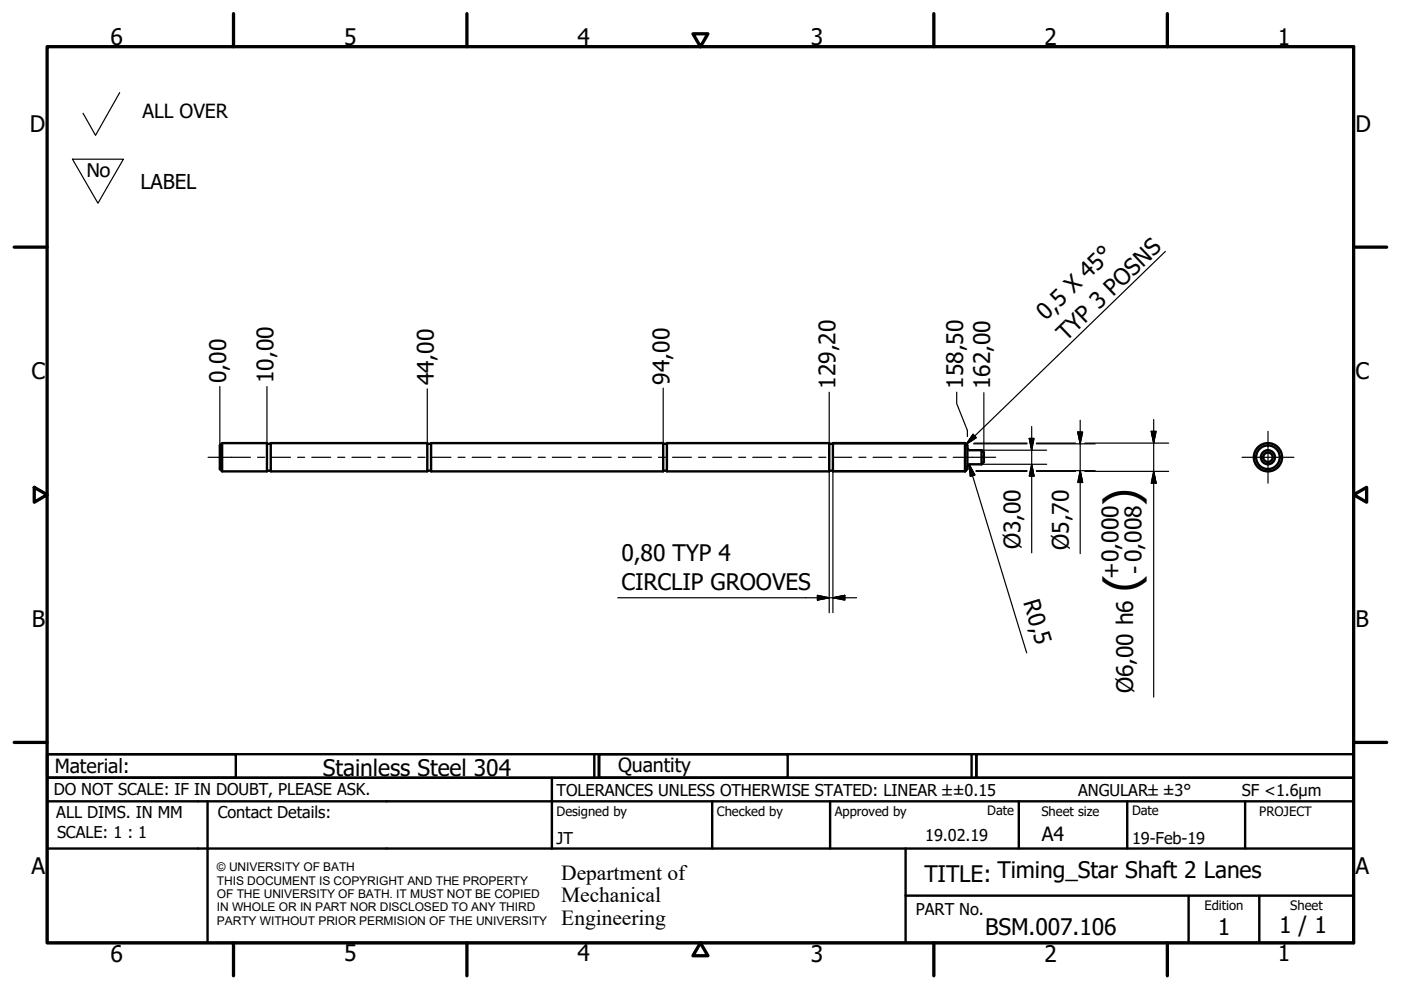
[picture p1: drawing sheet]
<svg xmlns="http://www.w3.org/2000/svg" width="297mm" height="210mm" viewBox="0 0 297 210" stroke-linecap="round" stroke-linejoin="round" font-family="sans-serif">
<!-- layer: Visible (ISO) -->
<g fill="none" stroke="#000" stroke-width=".51">
<path d="M46.6 94.4l.5-.4v5.9l-.5-.4zM47.1 94h9.5v5.9h-9.5M56.6 99.8h.8M56.6 94.1h.8M57.4 94h33.2v5.9h-33.2zM90.6 99.8h.8M90.6 94.1h.8M91.4 94h49.2v5.9h-49.2zM140.6 99.8h.8M140.6 94.1h.8M141.4 94h34.4v5.9h-34.4zM175.8 99.8h.8"/>
<path d="M175.8 94.1h.8M204.6 94l.5 .4v5.1l-.5 .4M204.6 94v5.9M204.6 94h-28v5.9h28M205.1 95l.1 .2 .4 .3h2.5M205.6 98.5h-.2l-.3 .5M205.6 98.4h2.5M208.1 95.5v2.9M208.1 95.5l.5 .4v2.1l-.5 .4"/>
<circle cx="268.8" cy="96.9" r="3"/>
<circle cx="268.8" cy="96.9" r="2.51"/>
<circle cx="268.8" cy="96.9" r="1.01"/>
<circle cx="268.8" cy="96.9" r="1.49"/>
</g>
<!-- layer: Border (ISO) -->
<g fill="none" stroke="#000" stroke-width=".7">
<path d="M10 9.9h277v190h-277zM49.5 2.9v7M99 2.9v7M146.9 7.2h3.2l-1.6 2.7zM198 2.9v7M247.5 2.9v7M3 52.4h7M287 52.4h7M7.3 103.3l2.7 1.6-2.7 1.6zM287 104.9l2.8-1.6v3.2zM3 157.4h7M287 157.4h7"/>
<path d="M49.5 199.9v7M99 199.9v7M148.5 199.9l1.6 2.7h-3.2zM198 199.9v7M247.5 199.9v7"/>
</g>
<!-- layer: Title (ISO) -->
<g fill="none" stroke="#000" stroke-width=".51">
<path d="M10 159.9h40v5h-40zM10 159.9h117v5h-117zM126 159.9v5M127 159.9h40v5h-40zM127 159.9h80v5h-80zM206 159.9v5M207 159.9h80v5h-80zM10 169.9v-5h277v5M10 169.9h277v30h-277zM10 179.9h277M44 169.9v30M117 164.9v15"/>
<path d="M151 169.9v10M176 169.9v10M192 179.9v20M216 169.9v10M239 169.9v10M264 169.9v10M192 189.9h95M252 189.9v10M267 189.9v10"/>
</g>
<!-- layer: Sketch Geometry (ISO) -->
<path d="M25.4 19.6l-5.1 9.1-2.7-4.7M15.4 33.8h10.8l-5.4 9.3z" fill="none" stroke="#000" stroke-width=".25"/>
<!-- layer: Centerline (ISO) -->
<g fill="none" stroke="#000" stroke-width=".25">
<path d="M44.1 97h9M54.6 97h1.5M57.6 97h4M63.1 97h1.5M66.1 97h4M71.6 97h1.5M74.6 97h4M80.1 97h1.5M83.1 97h4M88.6 97h1.5M91.6 97h4M97.1 97h1.5"/>
<path d="M100.1 97h4M105.6 97h1.5M108.6 97h4M114.1 97h1.5M117.1 97h4M122.6 97h1.5M125.6 97h4M131.1 97h1.5M134.1 97h4M139.6 97h1.5M142.6 97h4M148.1 97h1.5"/>
<path d="M151.1 97h4M156.6 97h1.5M159.6 97h4M165.1 97h1.5M168.1 97h4M173.6 97h1.5M176.6 97h4M182.1 97h1.5M185.1 97h4M190.6 97h1.5M193.6 97h4M199.1 97h1.5"/>
<path d="M202.1 97h9"/>
</g>
<!-- layer: Dimension (ISO) -->
<g fill="none" stroke="#000" stroke-width=".25">
<path d="M46.6 82v12.4M56.6 82v12M90.6 82.5v11.5M140.6 82.3v11.7M175.8 83.2v10.8M175.8 99.9v30M176.6 99.8h28.2M176.6 94.1h28.3M176.6 99.9v30M202.8 83.2v2.4l2.3 5.7v1.3M204.6 94h.1M204.6 99.9h.3"/>
<path d="M205.1 94.3v.1M205.5 98.5l1.2 2.2-1 .3zM205.5 98.5l12.2 39.9M206.4 94.1h11.3M206.5 94h11.2M206.9 99.8h10.8M206.9 99.9h10.8M208.1 98.4h13.8M208.1 95.5h13.8M208.6 83.3v12.6M218.2 93h1l-.5 2.5zM218.7 98.4l.5 2.5h-1z"/>
<path d="M218.7 90.4v26.8M219.7 94h8.3M219.7 99.9h8.3M219.7 99.8h12.5M219.7 94.1h12.5M228.5 91.6h1l-.5 2.5zM229 99.8l.5 2.5h-1zM229 89.1v28.3M230 94h17.8M230 99.9h17.8M244.1 91.5h1l-.5 2.5zM244.6 99.9l.5 2.5h-1z"/>
<path d="M244.6 89v58.8M131 126.7h50.6M173.3 126.2l2.5 .5-2.5 .5zM176.6 126.7l2.5-.5v1z"/>
</g>
<g fill="#000" stroke="#000" stroke-width=".25">
<path d="M218.2 93l.5 2.5zM218.2 93h1l-.5 2.5zM228.5 91.6l.5 2.5zM228.5 91.6h1l-.5 2.5zM244.1 91.5l.5 2.5zM244.1 91.5h1l-.5 2.5zM205.5 98.5l1.2 2.2zM205.5 98.5l1.2 2.2-1 .3zM218.7 98.4l.5 2.5zM218.7 98.4l.5 2.5h-1zM229 99.8l.5 2.5zM229 99.8l.5 2.5h-1z"/>
<path d="M244.6 99.9l.5 2.5zM244.6 99.9l.5 2.5h-1zM173.3 127.2l2.5-.5zM173.3 126.2l2.5 .5-2.5 .5zM176.6 126.7l2.5-.5zM176.6 126.7l2.5-.5v1z"/>
</g>
<!-- layer: Center Mark (ISO) -->
<path d="M263.3 97h11M268.8 91.5v10.9" fill="none" stroke="#000" stroke-width=".25"/>
<!-- layer: Symbol (ISO) -->
<path d="M247.1 53.3l-42.2 40.9M206.3 92.1l.7 .7-2.1 1.4z" fill="none" stroke="#000" stroke-width=".25"/>
<path d="M206.3 92.1l-1.4 2.1zM206.3 92.1l.7 .7-2.1 1.4z" fill="#000" stroke="#000" stroke-width=".25"/>
<g font-size="9.7">
<text x="241.2" y="107.2" transform="rotate(-90 241.2 107.2)">)</text>
<text x="241.2" y="125.5" transform="rotate(-90 241.2 125.5)">(</text>
</g>
<g font-size="4.8">
<text x="23.4" y="9.5">6</text>
<text x="72.9" y="9.5">5</text>
<text x="122.4" y="9.5">4</text>
<text x="171.9" y="9.5">3</text>
<text x="221.4" y="9.5">2</text>
<text x="270.9" y="9.5">1</text>
<text x="6.3" y="27.9">D</text>
<text x="287.4" y="27.9">D</text>
<text x="221.8" y="68.1" transform="rotate(-44 221.8 68.1)">0,5 X 45°</text>
<text x="226" y="72.6" transform="rotate(-44 226 72.6)">TYP 3 POSNS</text>
<text x="6.7" y="80.4">C</text>
<text x="48" y="81.2" transform="rotate(-90 48 81.2)">0,00</text>
<text x="58" y="81.2" transform="rotate(-90 58 81.2)">10,00</text>
<text x="91.9" y="81.7" transform="rotate(-90 91.9 81.7)">44,00</text>
<text x="141.9" y="81.5" transform="rotate(-90 141.9 81.5)">94,00</text>
<text x="177.2" y="82.4" transform="rotate(-90 177.2 82.4)">129,20</text>
<text x="204.2" y="82.4" transform="rotate(-90 204.2 82.4)">158,50</text>
<text x="210" y="82.5" transform="rotate(-90 210 82.5)">162,00</text>
<text x="287.4" y="80.4">C</text>
<text x="131.7" y="118.9">0,80 TYP 4</text>
<text x="216.3" y="116.5" transform="rotate(-90 216.3 116.5)">Ø3,00</text>
<text x="226.6" y="116.6" transform="rotate(-90 226.6 116.6)">Ø5,70</text>
<text x="131.7" y="125.1">CIRCLIP GROOVES</text>
<text x="237.3" y="122.7" transform="rotate(-90 237.3 122.7)">+0,000</text>
<text x="242.2" y="121.8" transform="rotate(-90 242.2 121.8)">- 0,008</text>
<text x="216.9" y="127.7" transform="rotate(73 216.9 127.7)">R0,5</text>
<text x="6.8" y="132.9">B</text>
<text x="287.4" y="132.9">B</text>
<text x="240.2" y="147" transform="rotate(-90 240.2 147)">Ø6,00 h6</text>
<text x="68.5" y="164.4">Stainless Steel 304</text>
<text x="6.7" y="185.4">A</text>
<text x="287.4" y="185.4">A</text>
<text x="196" y="187">TITLE: Timing_Star Shaft 2 Lanes</text>
<text x="271.2" y="197.9">1 / 1</text>
<text x="23.4" y="203.9">6</text>
<text x="72.9" y="203.8">5</text>
<text x="122.4" y="203.8">4</text>
<text x="171.9" y="203.9">3</text>
<text x="208.9" y="198.2">BSM.007.106</text>
<text x="221.4" y="203.9">2</text>
<text x="258.2" y="198.2">1</text>
<text x="270.9" y="203.8">1</text>
</g>
<text font-size="4.7" x="18.3" y="37.5">No</text>
<g font-size="4.6">
<text x="119" y="186.5">Department of</text>
<text x="119" y="191.3">Mechanical</text>
<text x="119" y="196">Engineering</text>
</g>
<text font-size="4.3" x="29.8" y="40">LABEL</text>
<g font-size="4.1">
<text x="30.2" y="25.1">ALL OVER</text>
<text x="11.6" y="163.9">Material:</text>
<text x="131" y="163.7">Quantity</text>
<text x="220.9" y="178.4">A4</text>
</g>
<g font-size="3.5">
<text x="11.4" y="168.5">DO NOT SCALE: IF IN DOUBT, PLEASE ASK.</text>
<text x="11.9" y="173.5">ALL DIMS. IN MM</text>
<text x="46.2" y="173.5">Contact Details:</text>
<text x="118" y="168.8">TOLERANCES UNLESS OTHERWISE STATED: LINEAR ±±0.15</text>
<text x="228.6" y="168.8">ANGULAR±±3°</text>
<text x="263.3" y="168.8">SF &lt;1.6µm</text>
<text x="12.1" y="177.6">SCALE: 1 : 1</text>
<text x="118" y="178.9">JT</text>
<text x="196.2" y="178.3">19.02.19</text>
<text x="240" y="178.9">19-Feb-19</text>
<text x="194.2" y="194.1">PART No.</text>
</g>
<g font-size="2.8">
<text x="118" y="173">Designed by</text>
<text x="152" y="173">Checked by</text>
<text x="177" y="173">Approved by</text>
<text x="209.3" y="172.9">Date</text>
<text x="220.8" y="173">Sheet size</text>
<text x="240" y="172.9">Date</text>
<text x="267" y="172.9">PROJECT</text>
<text x="255.4" y="193">Edition</text>
<text x="273.6" y="193">Sheet</text>
</g>
<g font-size="2.5">
<text x="46" y="184.7">© UNIVERSITY OF BATH</text>
<text x="46" y="187.6">THIS DOCUMENT IS COPYRIGHT AND THE PROPERTY</text>
<text x="46" y="190.4">OF THE UNIVERSITY OF BATH. IT MUST NOT BE COPIED</text>
<text x="46" y="193.2">IN WHOLE OR IN PART NOR DISCLOSED TO ANY THIRD</text>
<text x="46" y="196.1">PARTY WITHOUT PRIOR PERMISION OF THE UNIVERSITY</text>
</g>
</svg>
